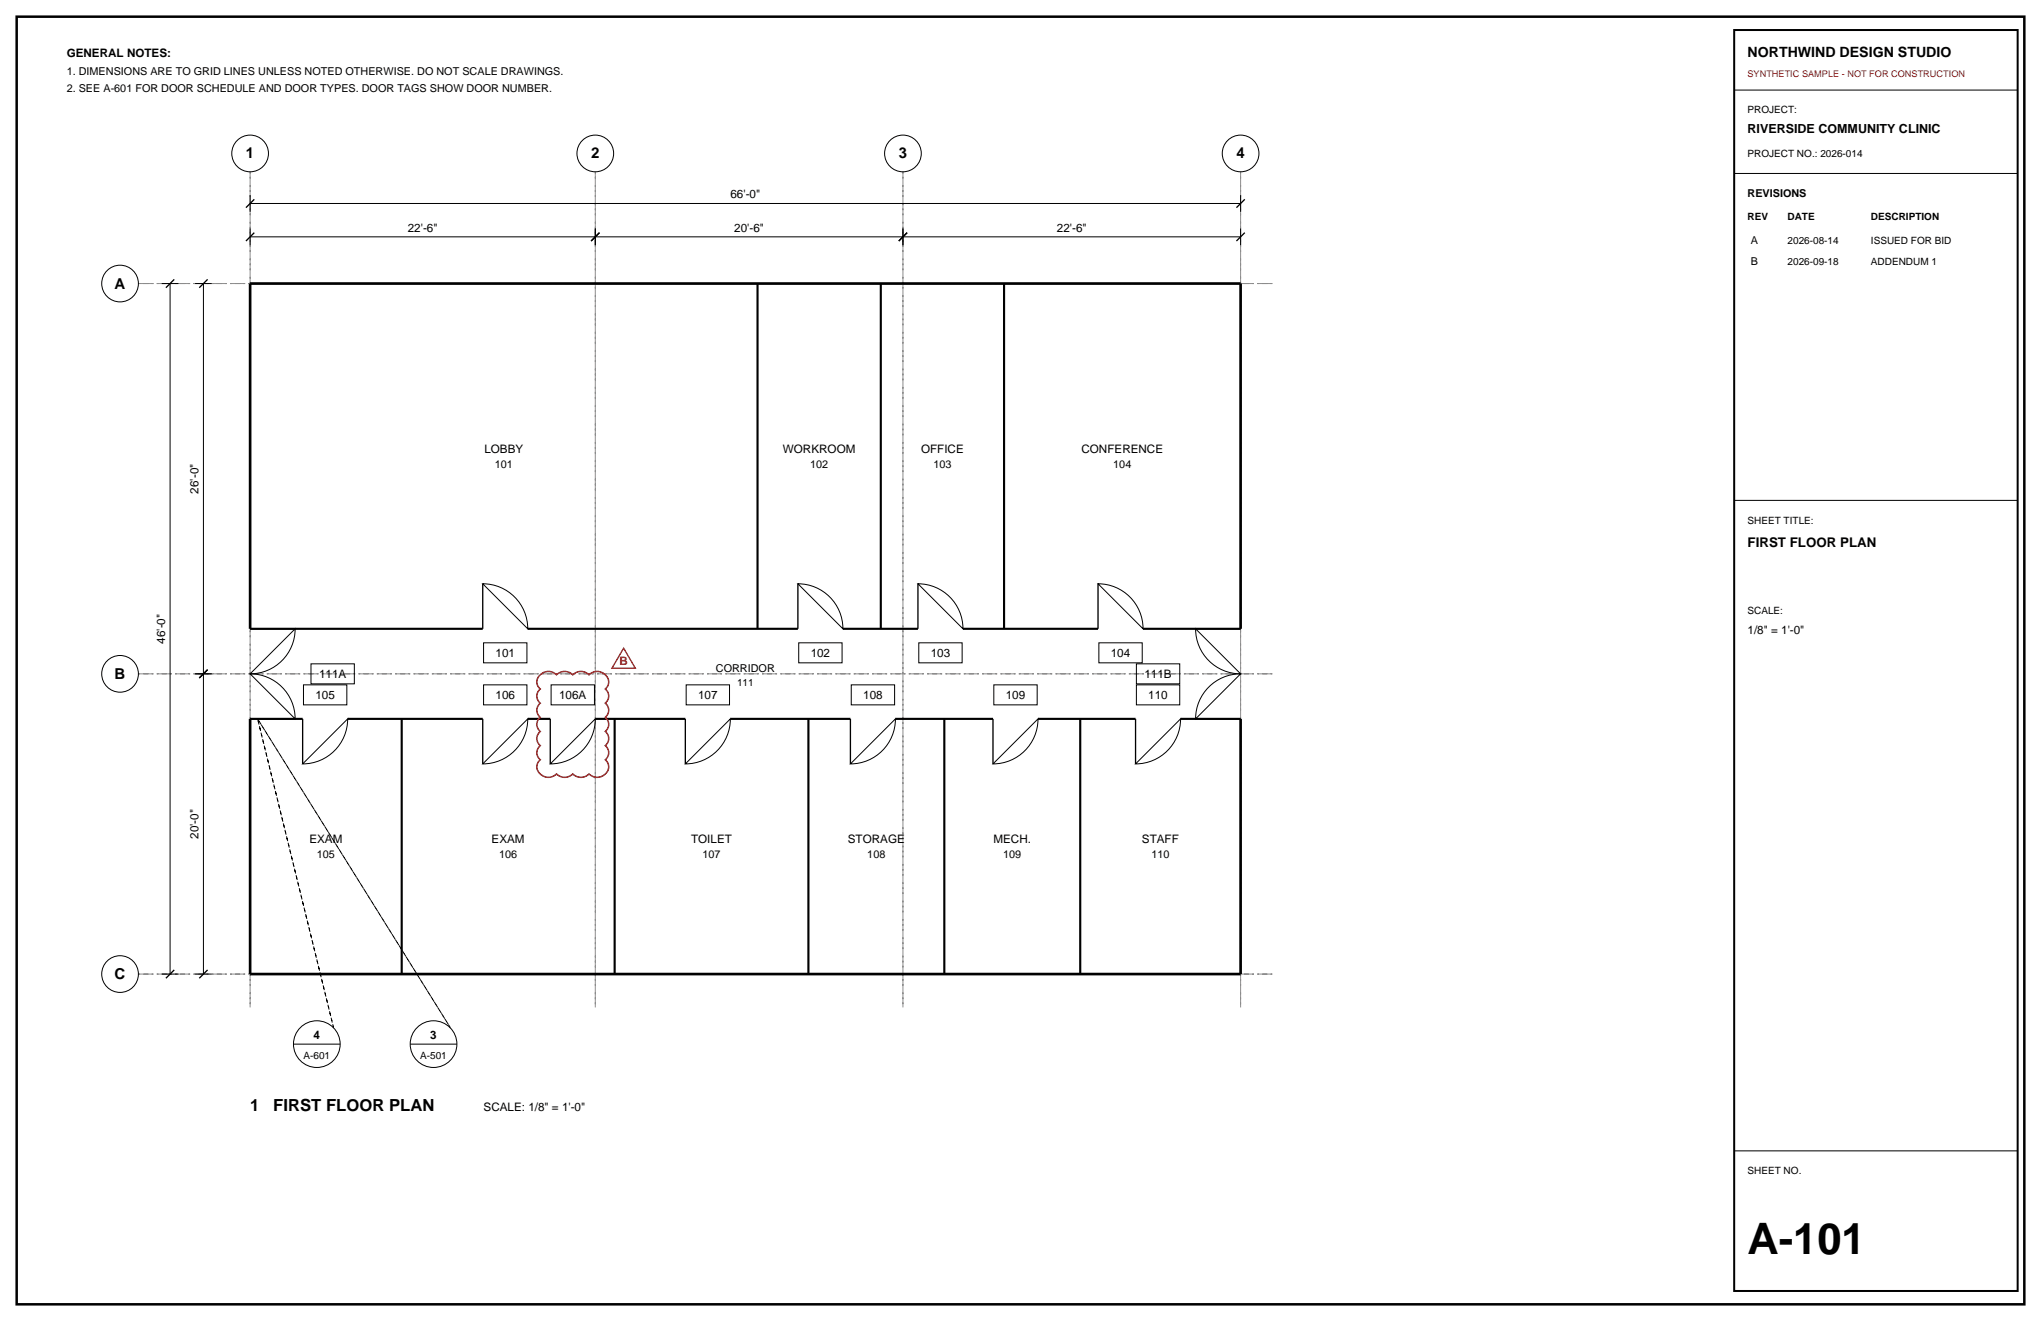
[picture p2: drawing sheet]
<svg xmlns="http://www.w3.org/2000/svg" width="432mm" height="279mm" viewBox="0 0 432 279" stroke-linecap="round" stroke-linejoin="round" font-family="sans-serif">
<path d="M3.5 3.5h424.8v272.4h-424.8z" fill="none" stroke="#000" stroke-width=".53"/>
<path d="M52.9 36.3v176.8zM125.9 36.3v176.8zM191 36.3v176.8zM262.5 36.3v176.8zM29.3 60h240.2zM29.3 142.5h240.2zM29.3 206h240.2z" fill="none" stroke="#8c8c8c" stroke-width=".21" stroke-dasharray="2.1 .7 .4 .7" stroke-linecap="butt"/>
<g fill="none" stroke="#000" stroke-width=".21">
<path d="M366.9 19.1h60zM366.9 36.7h60zM34.2 60h3.5zM36 60v146zM41.3 60h3.5zM43 60v82.5zM52.9 50.1h73zM52.9 48.3v3.6zM52.9 43h209.6zM52.9 41.3v3.5zM125.9 48.3v3.6zM125.9 50.1h65.1z"/>
<path d="M191 48.3v3.6zM191 50.1h71.5zM262.5 48.3v3.6zM262.5 41.3v3.5zM366.9 105.8h60zM62.4 133a9.5 9.5 0 0 1-9.5 9.5zM102.1 123.5a9.5 9.5 0 0 1 9.6 9.5zM102.3 136h9.2v4.2h-9.2zM168.8 123.5a9.5 9.5 0 0 1 9.5 9.5zM169 136h9.2v4.2h-9.2zM194.2 123.5a9.5 9.5 0 0 1 9.5 9.5zM194.4 136h9.2v4.2h-9.2z"/>
<path d="M232.3 123.5a9.5 9.5 0 0 1 9.5 9.5zM232.5 136h9.2v4.2h-9.2zM252.9 133l9.6 9.5a9.5 9.5 0 0 1-9.6-9.5zM41.3 142.5h3.5zM43 142.5v63.5zM52.9 142.5a9.5 9.5 0 0 1 9.5 9.5zM64.2 144.9h9.2v4.2h-9.2zM65.8 140.4h9.2v4.2h-9.2zM102.3 144.9h9.2v4.2h-9.2zM111.7 152a9.5 9.5 0 0 1-9.6 9.6zM116.6 144.9h9.2v4.2h-9.2zM145.2 144.9h9.1v4.2h-9.1z"/>
<path d="M154.5 152a9.5 9.5 0 0 1-9.5 9.6zM180.1 144.9h9.2v4.2h-9.2zM210.3 144.9h9.1v4.2h-9.1zM219.6 152a9.5 9.5 0 0 1-9.5 9.6zM240.4 144.9h9.2v4.2h-9.2zM240.4 140.4h9.2v4.2h-9.2zM249.8 152a9.5 9.5 0 0 1-9.6 9.6zM256.1 144.9a9.5 9.5 0 0 1 6.4-2.4l-9.6 9.5a9.5 9.5 0 0 1 3.2-7.1zM64 161.6l9.6-9.6a9.5 9.5 0 0 1-9.6 9.6zM116.4 161.6l9.5-9.6a9.5 9.5 0 0 1-9.5 9.6zM179.9 161.6l9.5-9.6a9.5 9.5 0 0 1-9.5 9.6zM34.2 206h3.5z"/>
<path d="M41.3 206h3.5zM62.1 220.8h9.9zM86.8 220.8h9.9zM366.9 243.4h60z"/>
<circle cx="52.9" cy="32.5" r="3.9"/>
<circle cx="125.9" cy="32.5" r="3.9"/>
<circle cx="191" cy="32.5" r="3.9"/>
<circle cx="262.5" cy="32.5" r="3.9"/>
<circle cx="25.4" cy="60" r="3.9"/>
<circle cx="25.4" cy="142.5" r="3.9"/>
<circle cx="25.4" cy="206" r="3.9"/>
<circle cx="67" cy="220.8" r="4.9"/>
<circle cx="91.7" cy="220.8" r="4.9"/>
</g>
<g fill="none" stroke="#000" stroke-width=".28">
<path d="M52 51l1.8-1.8zM52 43.9l1.8-1.7zM125.1 51l1.7-1.8zM190.1 51l1.8-1.8zM261.6 51l1.7-1.8zM261.6 43.9l1.7-1.7zM35.1 60.9l1.8-1.8zM42.2 60.9l1.7-1.8zM52.9 133h9.5zM102.1 123.5v9.5zM168.8 123.5v9.5zM194.2 123.5v9.5z"/>
<path d="M232.3 123.5v9.5zM252.9 133h9.6zM43.9 141.6l-1.7 1.8zM52.9 152h9.5zM64 152v9.6zM102.1 152v9.6zM116.4 152v9.6zM145 152v9.6zM179.9 152v9.6zM210.1 152v9.6zM240.2 152v9.6zM252.9 152h9.6z"/>
<path d="M35.1 206.9l1.8-1.8zM42.2 206.9l1.7-1.8z"/>
</g>
<path d="M52.9 60h209.6zM52.9 60v73zM262.5 60v73zM52.9 152v54zM262.5 152v54zM52.9 206h209.6z" fill="none" stroke="#000" stroke-width=".56"/>
<g fill="none" stroke="#000" stroke-width=".45">
<path d="M160.3 60v73zM186.3 60v73zM212.4 60v73zM52.9 133h49.2zM111.7 133h57.1zM178.3 133h15.9zM203.7 133h28.6zM241.8 133h20.7zM52.9 152h11.1zM73.6 152h28.5zM85 152v54zM111.7 152h4.7z"/>
<path d="M125.9 152h19.1zM130 152v54zM154.5 152h25.4zM171 152v54zM189.4 152h20.7zM199.8 152v54zM219.6 152h20.6zM228.5 152v54zM249.8 152h12.7z"/>
</g>
<path d="M54.5 152l16.1 65.3zM54.5 152l40.7 65.3z" fill="none" stroke="#000" stroke-width=".21" stroke-dasharray=".7 .7" stroke-linecap="butt"/>
<path d="M366.9 6.4h60v266.6h-60z" fill="none" stroke="#000" stroke-width=".42"/>
<path d="M114.3 142.7a2.41 2.41 0 0 1 3.4 0 2.41 2.41 0 0 1 3.5 0 2.41 2.41 0 0 1 3.4 0 2.39 2.39 0 0 1 2.8-.4 2.39 2.39 0 0 1 1.3 2.5l-.6 .9a1.91 1.91 0 0 1 0 3 1.91 1.91 0 0 1 0 3 1.91 1.91 0 0 1 0 3 1.91 1.91 0 0 1 0 3 1.91 1.91 0 0 1 0 3 2.23 2.23 0 0 1 .2 2.8 2.23 2.23 0 0 1-2.8 .8l-.9-.6a2.41 2.41 0 0 1-3.4 0 2.41 2.41 0 0 1-3.5 0 2.39 2.39 0 0 1-2.7 .5 2.39 2.39 0 0 1-1.3-2.5l.6-1a1.91 1.91 0 0 1 0-3 1.91 1.91 0 0 1 0-3 1.91 1.91 0 0 1 0-3 1.91 1.91 0 0 1 0-3 1.91 1.91 0 0 1 0-3 1.91 1.91 0 0 1 0-3z" fill="none" stroke="#d90d0d" stroke-width=".32"/>
<path d="M131.9 137.1l2.5 4.2h-4.9z" fill="none" stroke="#d90d0d" stroke-width=".28"/>
<text font-size="9.2" x="369.7" y="265.3">A-101</text>
<g font-size="3.5">
<text x="52.9" y="234.9">1</text>
<text x="57.8" y="234.9">FIRST FLOOR PLAN</text>
</g>
<g font-size="3.2">
<text x="52" y="33.5">1</text>
<text x="125.1" y="33.5">2</text>
<text x="190.1" y="33.5">3</text>
<text x="261.6" y="33.5">4</text>
<text x="24.3" y="61">A</text>
<text x="24.3" y="143.6">B</text>
<text x="24.3" y="207.1">C</text>
</g>
<text font-size="3" x="369.7" y="12">NORTHWIND DESIGN STUDIO</text>
<text font-size="2.8" x="369.7" y="115.7">FIRST FLOOR PLAN</text>
<text font-size="2.6" x="369.7" y="28.2">RIVERSIDE COMMUNITY CLINIC</text>
<g font-size="2.5">
<text x="14.1" y="12">GENERAL NOTES:</text>
<text x="154.5" y="42">66'-0&quot;</text>
<text x="86.3" y="49">22'-6&quot;</text>
<text x="155.3" y="49">20'-6&quot;</text>
<text x="223.6" y="49">22'-6&quot;</text>
<text x="102.5" y="95.8">LOBBY</text>
<text x="165.6" y="95.8">WORKROOM</text>
<text x="194.9" y="95.8">OFFICE</text>
<text x="228.8" y="95.8">CONFERENCE</text>
<text x="42" y="104.4" transform="rotate(-90 42 104.4)">26'-0&quot;</text>
<text x="34.9" y="136.1" transform="rotate(-90 34.9 136.1)">46'-0&quot;</text>
<text x="369.7" y="134.1">1/8&quot; = 1'-0&quot;</text>
<text x="67.5" y="143.4">111A</text>
<text x="104.8" y="139">101</text>
<text x="171.5" y="139">102</text>
<text x="196.9" y="139">103</text>
<text x="235" y="139">104</text>
<text x="242.1" y="143.4">111B</text>
<text x="66.7" y="147.8">105</text>
<text x="104.8" y="147.8">106</text>
<text x="118.3" y="147.8">106A</text>
<text x="147.7" y="147.8">107</text>
<text x="182.6" y="147.8">108</text>
<text x="212.8" y="147.8">109</text>
<text x="242.9" y="147.8">110</text>
<text x="42" y="177.4" transform="rotate(-90 42 177.4)">20'-0&quot;</text>
<text x="65.5" y="178.3">EXAM</text>
<text x="104" y="178.3">EXAM</text>
<text x="146.2" y="178.3">TOILET</text>
<text x="179.4" y="178.3">STORAGE</text>
<text x="210.2" y="178.3">MECH.</text>
<text x="241.6" y="178.3">STAFF</text>
<text x="66.3" y="219.8">4</text>
<text x="91" y="219.8">3</text>
<text x="102.3" y="234.9">SCALE: 1/8&quot; = 1'-0&quot;</text>
</g>
<text font-size="2.5" fill="#d90d0d" x="131" y="140.6">B</text>
<g font-size="2.3">
<text x="14.1" y="15.9">1. DIMENSIONS ARE TO GRID LINES UNLESS NOTED OTHERWISE. DO NOT SCALE DRAWINGS.</text>
<text x="14.1" y="19.4">2. SEE A-601 FOR DOOR SCHEDULE AND DOOR TYPES. DOOR TAGS SHOW DOOR NUMBER.</text>
<text x="369.7" y="41.6">REVISIONS</text>
<text x="370.4" y="51.5">A</text>
<text x="370.4" y="56.1">B</text>
<text x="104.7" y="99">101</text>
<text x="171.4" y="99">102</text>
<text x="197.5" y="99">103</text>
<text x="235.5" y="99">104</text>
<text x="151.4" y="142.2">CORRIDOR</text>
<text x="67" y="181.5">105</text>
<text x="105.6" y="181.5">106</text>
<text x="148.6" y="181.5">107</text>
<text x="183.5" y="181.5">108</text>
<text x="212.2" y="181.5">109</text>
<text x="243.6" y="181.5">110</text>
</g>
<g font-size="2.1">
<text x="369.7" y="24">PROJECT:</text>
<text x="369.7" y="33.2">PROJECT NO.: 2026-014</text>
<text x="369.7" y="46.6">REV</text>
<text x="378.2" y="46.6">DATE</text>
<text x="395.8" y="46.6">DESCRIPTION</text>
<text x="378.2" y="51.5">2026-08-14</text>
<text x="395.8" y="51.5">ISSUED FOR BID</text>
<text x="378.2" y="56.1">2026-09-18</text>
<text x="395.8" y="56.1">ADDENDUM 1</text>
<text x="369.7" y="110.8">SHEET TITLE:</text>
<text x="369.7" y="129.8">SCALE:</text>
<text x="155.9" y="145">111</text>
<text x="64.2" y="224">A-601</text>
<text x="88.9" y="224">A-501</text>
<text x="369.7" y="248.4">SHEET NO.</text>
</g>
<text font-size="1.9" fill="#d90d0d" x="369.7" y="16.2">SYNTHETIC SAMPLE - NOT FOR CONSTRUCTION</text>
</svg>
